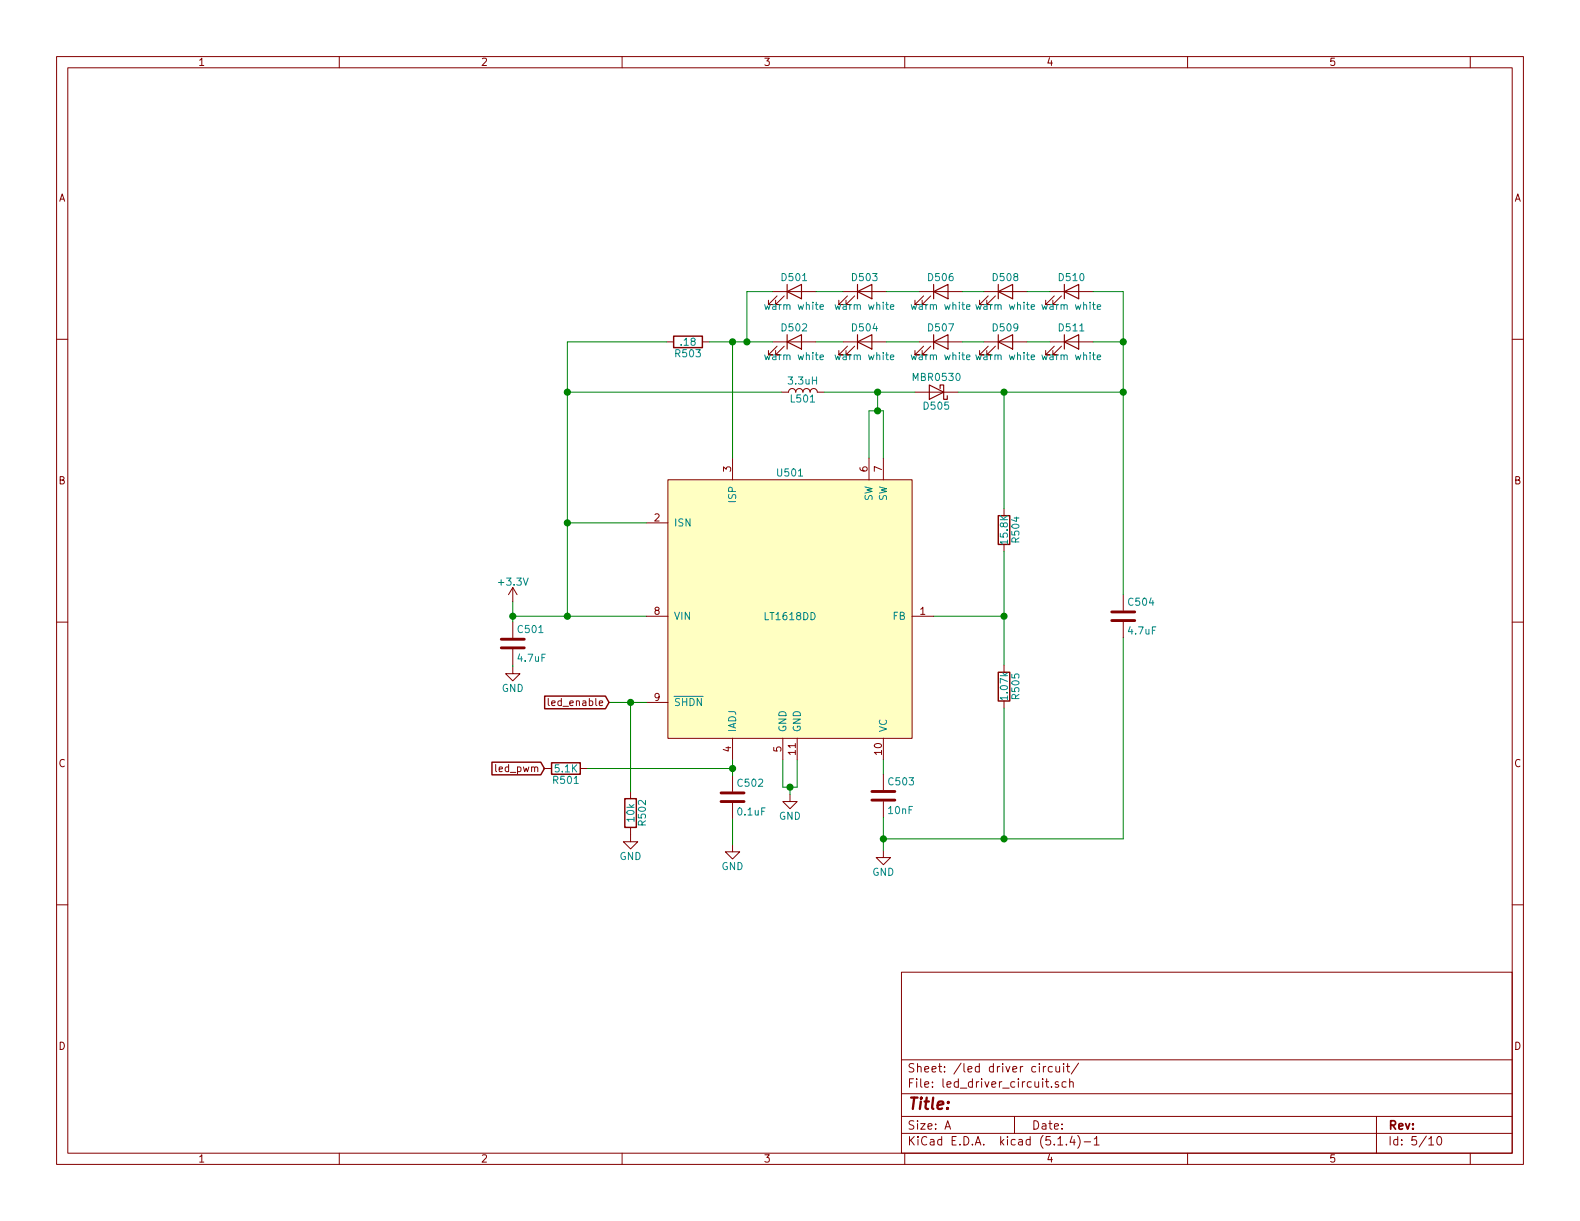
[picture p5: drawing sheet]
EESchema Schematic File Version 4
LIBS:nightlight-cache
EELAYER 30 0
EELAYER END
$Descr A 11000 8500
encoding utf-8
Sheet 5 10
Title ""
Date ""
Rev ""
Comp ""
Comment1 ""
Comment2 ""
Comment3 ""
Comment4 ""
$EndDescr
$Comp
L Custom_Library:LT1618DD U501
U 1 1
P 5500 4290
F 0 "U501" H 5500 5290 50  0000 C CNN
F 1 "LT1618DD" H 5500 4290 50  0000 C CNN
F 2 "Package_DFN_QFN:DFN-10-1EP_3x3mm_P0.5mm_EP1.65x2.38mm" H 5450 4290 50  0001 C CNN
F 3 "https://www.analog.com/media/en/technical-documentation/data-sheets/1618fas.pdf" H 5450 4290 50  0001 C CNN
F 4 "LT1618EDD#PBF-ND" H 5500 4290 50  0001 C CNN "Digi-Key_PN"
	1    5500 4290
	1    0    0    -1  
$EndComp
$Comp
L power:GND #PWR0505
U 1 1
P 5500 5530
F 0 "#PWR0505" H 5500 5280 50  0001 C CNN
F 1 "GND" H 5500 5380 50  0000 C CNN
F 2 "" H 5500 5530 50  0001 C CNN
F 3 "" H 5500 5530 50  0001 C CNN
	1    5500 5530
	1    0    0    -1  
$EndComp
Wire Wire Line
	5450 5290 5450 5480
Wire Wire Line
	5450 5480 5500 5480
Wire Wire Line
	5500 5480 5500 5530
Wire Wire Line
	5550 5290 5550 5480
Wire Wire Line
	5550 5480 5500 5480
Connection ~ 5500 5480
$Comp
L Device:C C503
U 1 1
P 6150 5540
F 0 "C503" H 6175 5640 50  0000 L CNN
F 1 "10nF" H 6175 5440 50  0000 L CNN
F 2 "" H 6188 5390 50  0001 C CNN
F 3 "~" H 6150 5540 50  0001 C CNN
	1    6150 5540
	1    0    0    -1  
$EndComp
Wire Wire Line
	6150 5290 6150 5390
$Comp
L power:GND #PWR0506
U 1 1
P 6150 5920
F 0 "#PWR0506" H 6150 5670 50  0001 C CNN
F 1 "GND" H 6150 5770 50  0000 C CNN
F 2 "" H 6150 5920 50  0001 C CNN
F 3 "" H 6150 5920 50  0001 C CNN
	1    6150 5920
	1    0    0    -1  
$EndComp
Wire Wire Line
	6150 5690 6150 5840
$Comp
L Device:L L501
U 1 1
P 5590 2730
F 0 "L501" V 5540 2730 50  0000 C CNN
F 1 "3.3uH" V 5665 2730 50  0000 C CNN
F 2 "" H 5590 2730 50  0001 C CNN
F 3 "~" H 5590 2730 50  0001 C CNN
	1    5590 2730
	0    -1   -1   0   
$EndComp
$Comp
L Device:R R503
U 1 1
P 4790 2380
F 0 "R503" V 4870 2380 50  0000 C CNN
F 1 ".18" V 4790 2380 50  0000 C CNN
F 2 "Resistor_SMD:R_0805_2012Metric_Pad1.15x1.40mm_HandSolder" V 4720 2380 50  0001 C CNN
F 3 "~" H 4790 2380 50  0001 C CNN
F 4 "RL12S.18FCT-ND" H 4790 2380 50  0001 C CNN "Digi-Key PN"
	1    4790 2380
	0    1    1    0   
$EndComp
$Comp
L Diode:MBR0530 D505
U 1 1
P 6520 2730
F 0 "D505" H 6520 2830 50  0000 C CNN
F 1 "MBR0530" H 6520 2630 50  0000 C CNN
F 2 "Diode_SMD:D_SOD-123" H 6520 2555 50  0001 C CNN
F 3 "http://www.mccsemi.com/up_pdf/MBR0520~MBR0580(SOD123).pdf" H 6520 2730 50  0001 C CNN
	1    6520 2730
	-1   0    0    1   
$EndComp
Wire Wire Line
	5740 2730 6110 2730
Wire Wire Line
	6050 3190 6050 2860
Wire Wire Line
	6050 2860 6110 2860
Wire Wire Line
	6110 2860 6110 2730
Connection ~ 6110 2730
Wire Wire Line
	6110 2730 6370 2730
Wire Wire Line
	6150 3190 6150 2860
Wire Wire Line
	6150 2860 6110 2860
Connection ~ 6110 2860
$Comp
L Device:R R504
U 1 1
P 6990 3690
F 0 "R504" V 7070 3690 50  0000 C CNN
F 1 "15.8K" V 6990 3690 50  0000 C CNN
F 2 "" V 6920 3690 50  0001 C CNN
F 3 "~" H 6990 3690 50  0001 C CNN
	1    6990 3690
	1    0    0    -1  
$EndComp
$Comp
L Device:R R505
U 1 1
P 6990 4780
F 0 "R505" V 7070 4780 50  0000 C CNN
F 1 "1.07k" V 6990 4780 50  0000 C CNN
F 2 "" V 6920 4780 50  0001 C CNN
F 3 "~" H 6990 4780 50  0001 C CNN
	1    6990 4780
	1    0    0    -1  
$EndComp
Wire Wire Line
	6990 4630 6990 4290
Wire Wire Line
	6500 4290 6990 4290
Connection ~ 6990 4290
Wire Wire Line
	6990 4290 6990 3840
Wire Wire Line
	6990 3540 6990 2730
Wire Wire Line
	6990 2730 6670 2730
Wire Wire Line
	6990 4930 6990 5840
Wire Wire Line
	6990 5840 6150 5840
Connection ~ 6150 5840
Wire Wire Line
	6150 5840 6150 5920
$Comp
L Device:C C504
U 1 1
P 7820 4290
F 0 "C504" H 7845 4390 50  0000 L CNN
F 1 "4.7uF" H 7845 4190 50  0000 L CNN
F 2 "Capacitor_SMD:C_1206_3216Metric_Pad1.42x1.75mm_HandSolder" H 7858 4140 50  0001 C CNN
F 3 "~" H 7820 4290 50  0001 C CNN
F 4 "1276-2789-1-ND" H 7820 4290 50  0001 C CNN "Digi-Key PN"
	1    7820 4290
	1    0    0    -1  
$EndComp
Wire Wire Line
	7820 4140 7820 2730
Wire Wire Line
	7820 2730 6990 2730
Connection ~ 6990 2730
Wire Wire Line
	7820 4440 7820 5840
Wire Wire Line
	7820 5840 6990 5840
Connection ~ 6990 5840
$Comp
L Device:C C502
U 1 1
P 5100 5550
F 0 "C502" H 5125 5650 50  0000 L CNN
F 1 "0.1uF" H 5125 5450 50  0000 L CNN
F 2 "" H 5138 5400 50  0001 C CNN
F 3 "~" H 5100 5550 50  0001 C CNN
	1    5100 5550
	1    0    0    -1  
$EndComp
Wire Wire Line
	5100 5290 5100 5350
$Comp
L power:GND #PWR0504
U 1 1
P 5100 5880
F 0 "#PWR0504" H 5100 5630 50  0001 C CNN
F 1 "GND" H 5100 5730 50  0000 C CNN
F 2 "" H 5100 5880 50  0001 C CNN
F 3 "" H 5100 5880 50  0001 C CNN
	1    5100 5880
	1    0    0    -1  
$EndComp
Wire Wire Line
	5100 5700 5100 5880
$Comp
L Device:R R501
U 1 1
P 3940 5350
F 0 "R501" V 4020 5350 50  0000 C CNN
F 1 "5.1K" V 3940 5350 50  0000 C CNN
F 2 "" V 3870 5350 50  0001 C CNN
F 3 "~" H 3940 5350 50  0001 C CNN
	1    3940 5350
	0    1    1    0   
$EndComp
Wire Wire Line
	4090 5350 5100 5350
Connection ~ 5100 5350
Wire Wire Line
	5100 5350 5100 5400
Text GLabel 3790 5350 0    50   Input ~ 0
led_pwm
Wire Wire Line
	4500 4290 3950 4290
Wire Wire Line
	3570 4290 3570 4330
$Comp
L power:GND #PWR0502
U 1 1
P 3570 4640
F 0 "#PWR0502" H 3570 4390 50  0001 C CNN
F 1 "GND" H 3570 4490 50  0000 C CNN
F 2 "" H 3570 4640 50  0001 C CNN
F 3 "" H 3570 4640 50  0001 C CNN
	1    3570 4640
	1    0    0    -1  
$EndComp
Wire Wire Line
	3570 4630 3570 4640
$Comp
L power:+3.3V #PWR0501
U 1 1
P 3570 4190
F 0 "#PWR0501" H 3570 4040 50  0001 C CNN
F 1 "+3.3V" H 3570 4330 50  0000 C CNN
F 2 "" H 3570 4190 50  0001 C CNN
F 3 "" H 3570 4190 50  0001 C CNN
	1    3570 4190
	1    0    0    -1  
$EndComp
Wire Wire Line
	3570 4190 3570 4290
Connection ~ 3570 4290
Wire Wire Line
	4500 3640 3950 3640
Wire Wire Line
	3950 3640 3950 4290
Connection ~ 3950 4290
Wire Wire Line
	3950 4290 3570 4290
Wire Wire Line
	3950 3640 3950 2730
Wire Wire Line
	3950 2380 4640 2380
Connection ~ 3950 3640
Wire Wire Line
	5440 2730 3950 2730
Connection ~ 3950 2730
Wire Wire Line
	3950 2730 3950 2380
Wire Wire Line
	5100 3190 5100 2380
Wire Wire Line
	5100 2380 4940 2380
$Comp
L Device:LED D509
U 1 1
P 7000 2380
F 0 "D509" H 7000 2480 50  0000 C CNN
F 1 "warm white" H 7000 2280 50  0000 C CNN
F 2 "LED_SMD:LED_1206_3216Metric_Pad1.42x1.75mm_HandSolder" H 7000 2380 50  0001 C CNN
F 3 "~" H 7000 2380 50  0001 C CNN
F 4 "1214-1445-1-ND" H 7000 2380 50  0001 C CNN "Digi-Key PN"
	1    7000 2380
	1    0    0    -1  
$EndComp
$Comp
L Device:LED D511
U 1 1
P 7460 2380
F 0 "D511" H 7460 2480 50  0000 C CNN
F 1 "warm white" H 7460 2280 50  0000 C CNN
F 2 "LED_SMD:LED_1206_3216Metric_Pad1.42x1.75mm_HandSolder" H 7460 2380 50  0001 C CNN
F 3 "~" H 7460 2380 50  0001 C CNN
F 4 "1214-1445-1-ND" H 7460 2380 50  0001 C CNN "Digi-Key PN"
	1    7460 2380
	1    0    0    -1  
$EndComp
$Comp
L Device:LED D507
U 1 1
P 6550 2380
F 0 "D507" H 6550 2480 50  0000 C CNN
F 1 "warm white" H 6550 2280 50  0000 C CNN
F 2 "LED_SMD:LED_1206_3216Metric_Pad1.42x1.75mm_HandSolder" H 6550 2380 50  0001 C CNN
F 3 "~" H 6550 2380 50  0001 C CNN
F 4 "1214-1445-1-ND" H 6550 2380 50  0001 C CNN "Digi-Key PN"
	1    6550 2380
	1    0    0    -1  
$EndComp
$Comp
L Device:LED D504
U 1 1
P 6020 2380
F 0 "D504" H 6020 2480 50  0000 C CNN
F 1 "warm white" H 6020 2280 50  0000 C CNN
F 2 "LED_SMD:LED_1206_3216Metric_Pad1.42x1.75mm_HandSolder" H 6020 2380 50  0001 C CNN
F 3 "~" H 6020 2380 50  0001 C CNN
F 4 "1214-1445-1-ND" H 6020 2380 50  0001 C CNN "Digi-Key PN"
	1    6020 2380
	1    0    0    -1  
$EndComp
$Comp
L Device:LED D502
U 1 1
P 5530 2380
F 0 "D502" H 5530 2480 50  0000 C CNN
F 1 "warm white" H 5530 2280 50  0000 C CNN
F 2 "LED_SMD:LED_1206_3216Metric_Pad1.42x1.75mm_HandSolder" H 5530 2380 50  0001 C CNN
F 3 "~" H 5530 2380 50  0001 C CNN
F 4 "1214-1445-1-ND" H 5530 2380 50  0001 C CNN "Digi-Key PN"
	1    5530 2380
	1    0    0    -1  
$EndComp
$Comp
L Device:LED D508
U 1 1
P 7000 2030
F 0 "D508" H 7000 2130 50  0000 C CNN
F 1 "warm white" H 7000 1930 50  0000 C CNN
F 2 "LED_SMD:LED_1206_3216Metric_Pad1.42x1.75mm_HandSolder" H 7000 2030 50  0001 C CNN
F 3 "~" H 7000 2030 50  0001 C CNN
F 4 "1214-1445-1-ND" H 7000 2030 50  0001 C CNN "Digi-Key PN"
	1    7000 2030
	1    0    0    -1  
$EndComp
$Comp
L Device:LED D510
U 1 1
P 7460 2030
F 0 "D510" H 7460 2130 50  0000 C CNN
F 1 "warm white" H 7460 1930 50  0000 C CNN
F 2 "LED_SMD:LED_1206_3216Metric_Pad1.42x1.75mm_HandSolder" H 7460 2030 50  0001 C CNN
F 3 "~" H 7460 2030 50  0001 C CNN
F 4 "1214-1445-1-ND" H 7460 2030 50  0001 C CNN "Digi-Key PN"
	1    7460 2030
	1    0    0    -1  
$EndComp
$Comp
L Device:LED D506
U 1 1
P 6550 2030
F 0 "D506" H 6550 2130 50  0000 C CNN
F 1 "warm white" H 6550 1930 50  0000 C CNN
F 2 "LED_SMD:LED_1206_3216Metric_Pad1.42x1.75mm_HandSolder" H 6550 2030 50  0001 C CNN
F 3 "~" H 6550 2030 50  0001 C CNN
F 4 "1214-1445-1-ND" H 6550 2030 50  0001 C CNN "Digi-Key PN"
	1    6550 2030
	1    0    0    -1  
$EndComp
$Comp
L Device:LED D503
U 1 1
P 6020 2030
F 0 "D503" H 6020 2130 50  0000 C CNN
F 1 "warm white" H 6020 1930 50  0000 C CNN
F 2 "LED_SMD:LED_1206_3216Metric_Pad1.42x1.75mm_HandSolder" H 6020 2030 50  0001 C CNN
F 3 "~" H 6020 2030 50  0001 C CNN
F 4 "1214-1445-1-ND" H 6020 2030 50  0001 C CNN "Digi-Key PN"
	1    6020 2030
	1    0    0    -1  
$EndComp
$Comp
L Device:LED D501
U 1 1
P 5530 2030
F 0 "D501" H 5530 2130 50  0000 C CNN
F 1 "warm white" H 5530 1930 50  0000 C CNN
F 2 "LED_SMD:LED_1206_3216Metric_Pad1.42x1.75mm_HandSolder" H 5530 2030 50  0001 C CNN
F 3 "~" H 5530 2030 50  0001 C CNN
F 4 "1214-1445-1-ND" H 5530 2030 50  0001 C CNN "Digi-Key PN"
	1    5530 2030
	1    0    0    -1  
$EndComp
Wire Wire Line
	5100 2380 5200 2380
Connection ~ 5100 2380
Wire Wire Line
	5680 2380 5870 2380
Wire Wire Line
	6170 2380 6400 2380
Wire Wire Line
	5380 2030 5200 2030
Wire Wire Line
	5200 2030 5200 2380
Connection ~ 5200 2380
Wire Wire Line
	5200 2380 5380 2380
Wire Wire Line
	5680 2030 5870 2030
Wire Wire Line
	6170 2030 6400 2030
Wire Wire Line
	6700 2030 6850 2030
Wire Wire Line
	7150 2030 7310 2030
Wire Wire Line
	6700 2380 6850 2380
Wire Wire Line
	7150 2380 7310 2380
Wire Wire Line
	7610 2030 7820 2030
Wire Wire Line
	7820 2030 7820 2380
Connection ~ 7820 2730
Wire Wire Line
	7610 2380 7820 2380
Connection ~ 7820 2380
Wire Wire Line
	7820 2380 7820 2730
$Comp
L Device:C C501
U 1 1
P 3570 4480
F 0 "C501" H 3595 4580 50  0000 L CNN
F 1 "4.7uF" H 3595 4380 50  0000 L CNN
F 2 "Capacitor_SMD:C_1206_3216Metric_Pad1.42x1.75mm_HandSolder" H 3608 4330 50  0001 C CNN
F 3 "~" H 3570 4480 50  0001 C CNN
F 4 "1276-2789-1-ND" H 3570 4480 50  0001 C CNN "Digi-Key PN"
	1    3570 4480
	1    0    0    -1  
$EndComp
$Comp
L Device:R R502
U 1 1
P 4390 5660
F 0 "R502" V 4470 5660 50  0000 C CNN
F 1 "10k" V 4390 5660 50  0000 C CNN
F 2 "" V 4320 5660 50  0001 C CNN
F 3 "~" H 4390 5660 50  0001 C CNN
	1    4390 5660
	1    0    0    -1  
$EndComp
$Comp
L power:GND #PWR0503
U 1 1
P 4390 5810
F 0 "#PWR0503" H 4390 5560 50  0001 C CNN
F 1 "GND" H 4390 5660 50  0000 C CNN
F 2 "" H 4390 5810 50  0001 C CNN
F 3 "" H 4390 5810 50  0001 C CNN
	1    4390 5810
	1    0    0    -1  
$EndComp
Wire Wire Line
	4390 5510 4390 4890
Wire Wire Line
	4390 4890 4500 4890
Wire Wire Line
	4240 4890 4390 4890
Connection ~ 4390 4890
Text GLabel 4240 4890 0    50   Input ~ 0
led_enable
$EndSCHEMATC
